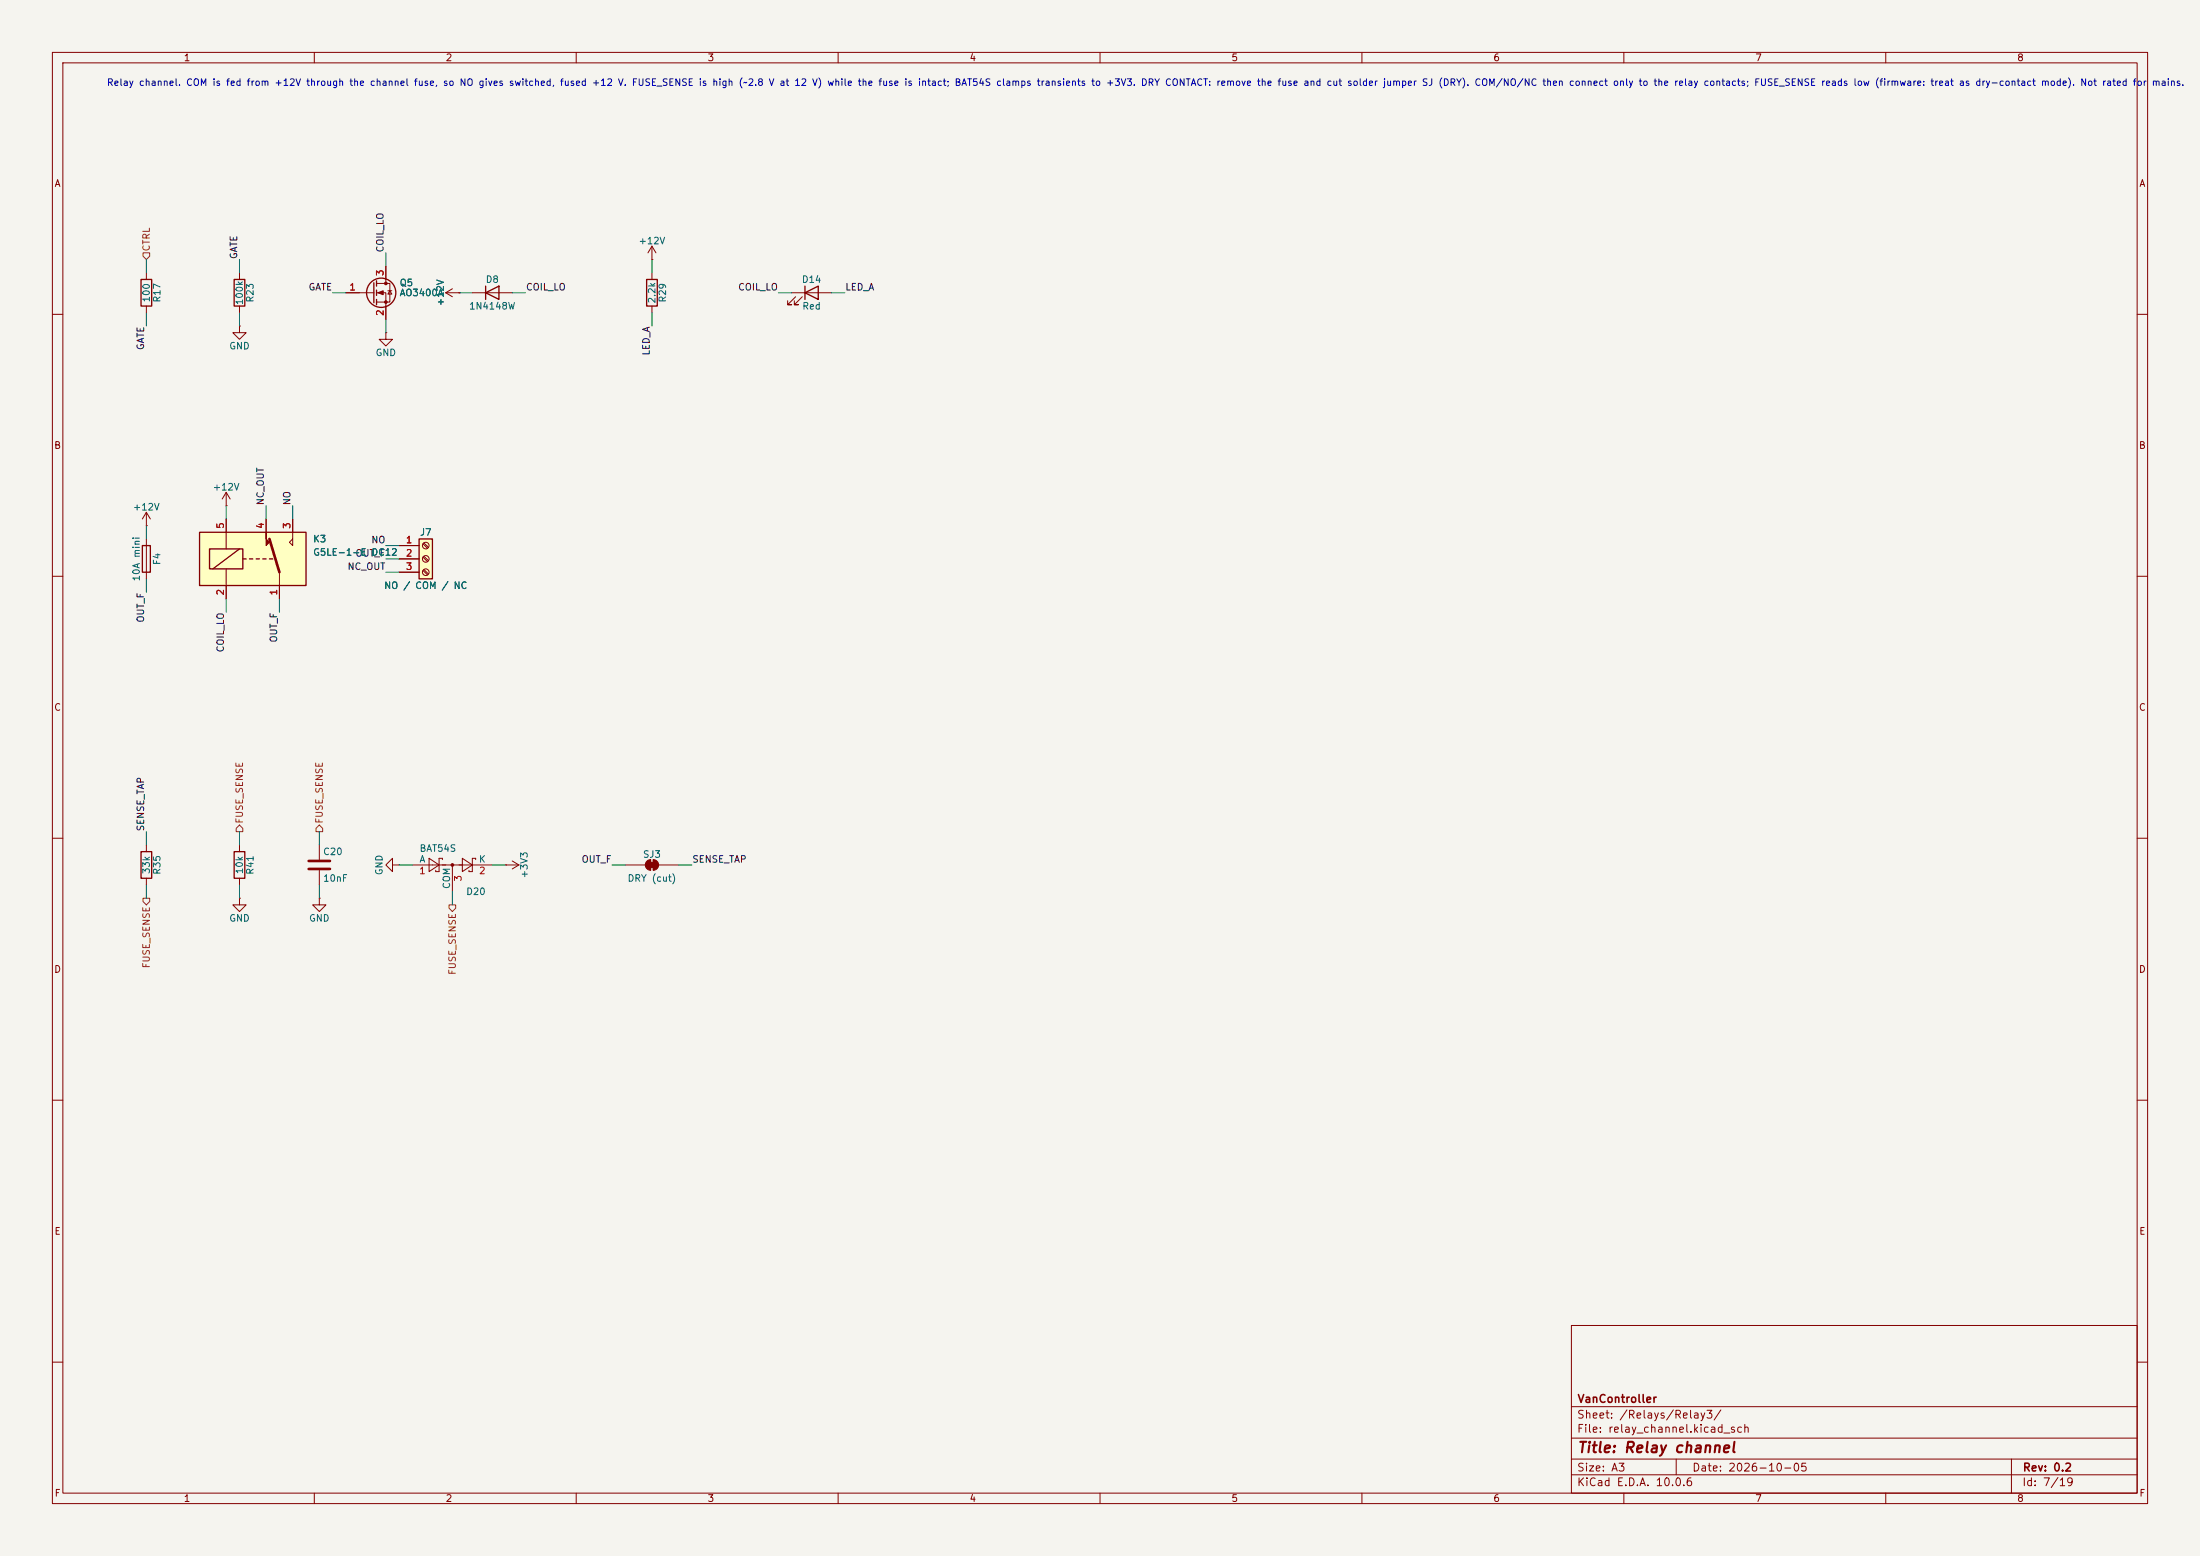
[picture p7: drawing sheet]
<svg xmlns="http://www.w3.org/2000/svg" width="420mm" height="297mm" viewBox="0 0 420 297" stroke-linecap="round" stroke-linejoin="round" font-family="sans-serif">
<path d="M0 0h420v297h-420z" fill="#f5f4ef" stroke="#f5f4ef" stroke-width=".19"/>
<g fill="none" stroke="#840000" stroke-width=".19">
<path d="M10 10h400v277h-400zM12 12h396v273h-396zM60 10v2M110 10v2M160 10v2M210 10v2M260 10v2M310 10v2M360 10v2M27.9 52.1v1.2M27.9 58.4v1.3M45.7 52.1v1.2"/>
<path d="M45.7 58.4v1.3M66 55.9h5.4M71.9 54.1h2.5v3.6h-2.5M71.9 55.9h1.8v5.1M73.7 50.8v3.3M74 55.5h.8M74.4 55.5l.4 .6h-.8zM85.1 55.9l1.3 .7M85.1 55.9h2.5M86.4 55.1l-1.3 .8M87.6 55.9h.1M124.5 49.5h.1"/>
<path d="M124.5 47l-.8 1.3M124.5 47l.7 1.3M124.5 47v2.5M151.1 55.9h7.6M151.9 56.6l-1.5 1.6h.7h-.7v-.8M153.2 56.6l-1.6 1.6h.8h-.8v-.8M10 60h2M45.7 62.2v1.3h1.3l-1.3 1.3-1.3-1.3h1.3M45.7 62.2h.1M408 60h2M27.9 97.8l-.7 1.3M27.9 97.8l.8 1.3"/>
<path d="M27.9 97.8v2.5M10 110h2M27.9 100.3h.1M408 110h2M10 160h2M408 160h2M27.9 161.3v1.3M27.9 167.6v1.3M45.7 171.5v1.2h1.3l-1.3 1.3-1.3-1.3h1.3M45.7 171.5h.1M45.7 161.3v1.3M45.7 167.6v1.3"/>
<path d="M61 171.5v1.2h1.2l-1.2 1.3-1.3-1.3h1.3M61 171.5h.1M61 161.3v2.8M61 166.1v2.8M78.7 165.1h15.3M81.9 163.8l1.9 1.3-1.9 1.3zM84.5 164.1v-.3h-.7v2.6h-.6v-.3M86.4 165.1v5.1M88.3 163.8l1.9 1.3-1.9 1.3zM90.8 164.1v-.3h-.6v2.6h-.7v-.3M96.5 165.1h.1M96.5 165.1h2.6"/>
<path d="M97.8 164.3l1.3 .8M99.1 165.1l-1.3 .8M119.4 165.1h3.8M124.2 164.1v2M124.7 164.1v2M125.7 165.1h3.8M10 210h2M408 210h2M300 253h108v32h-108zM10 260h2M300 278.5h108M300 274.5h108"/>
<path d="M300 268.5h108M320 278.5v3M384 278.5v6.5M408 260h2M60 285v2M110 285v2M160 285v2M210 285v2M260 285v2M300 281.5h108M310 285v2M360 285v2"/>
</g>
<path d="M58.9 164.3h4.1M58.9 165.9h4.1" fill="none" stroke="#840000" stroke-width=".51"/>
<g fill="none" stroke="#840000" stroke-width=".25">
<path d="M26.9 53.3h2.1v5.1h-2.1zM44.7 53.3h2v5.1h-2zM71.4 54v3.8M71.9 53.6v1M71.9 55.4v1M71.9 57.2v1M153.7 55.9l2.5-1.3v2.6zM153.7 54.6v2.6M26.9 162.6h2.1v5h-2.1zM44.7 162.6h2v5h-2z"/>
<circle cx="72.8" cy="55.9" r="2.79"/>
</g>
<g fill="#840000" stroke="#840000" stroke-width=".19">
<path d="M124 164.6h1v1h-1z"/>
<path d="M123.5 164.4l.7-.3v2a1.02 1.02 0 0 1-.9-.6 1.02 1.02 0 0 1 .2-1.1z"/>
<path d="M124.7 164.1a1.02 1.02 0 0 1 1 1 1.02 1.02 0 0 1-1 1z"/>
<path d="M72.1 55.9l1.1-.4v.8z"/>
<circle cx="86.4" cy="165.1" r=".25"/>
<circle cx="73.7" cy="54.1" r=".25"/>
<circle cx="73.7" cy="57.7" r=".25"/>
</g>
<path d="M80 102.9h2.5v7.6h-2.5z" fill="#ffffc2"/>
<path d="M80 102.9h2.5v7.6h-2.5z" fill="none" stroke="#840000" stroke-width=".25"/>
<g fill="none" stroke="#840000" stroke-width=".19">
<path d="M76.2 104.1h3.8M76.2 106.7h3.8M76.2 109.2h3.8M80.7 103.8l.9 .8M80.7 106.3l.9 .9M80.7 108.9l.9 .8M80.9 103.6l.9 .9M80.9 106.2l.9 .8M80.9 108.7l.9 .9"/>
<circle cx="81.3" cy="106.7" r=".63"/>
<circle cx="81.3" cy="104.1" r=".63"/>
<circle cx="81.3" cy="109.2" r=".63"/>
</g>
<path d="M38.1 101.6h20.3v10.2h-20.3z" fill="#ffffc2"/>
<g fill="none" stroke="#840000" stroke-width=".19">
<path d="M66 55.9h2.6M73.7 50.8v2.5M73.7 58.4v2.6M87.6 55.9h.1M90.2 55.9h7.6M124.5 52.1v1.2M124.5 58.4v1.3M73.7 63.5v1.3h1.2l-1.2 1.2-1.3-1.2h1.3M73.7 63.5h.1M43.2 96.5h.1M43.2 94v2.5M43.2 99.1v5.7"/>
<path d="M43.2 94l-.8 1.3M43.2 94l.7 1.3M50.8 99.1v2.5M55.9 99.1v5l-.7-.6 .7-.6M27.9 102.9v7.6M43.2 108.6v5.7M53.3 109.2v5.1M76.2 104.1h3.8M76.2 106.7h3.8M76.2 109.2h3.8M74.9 165.1v-1.3l-1.2 1.3 1.2 1.3v-1.3h1.3M76.2 165.1h.1"/>
</g>
<path d="M92.7 55.9l2.5-1.3v2.6zM92.7 54.6v2.6M123.4 53.3h2.1v5.1h-2.1zM27.2 104.1h1.5v5.1h-1.5zM38.1 101.6h20.3v10.2h-20.3zM40 104.8h6.4v3.8h-6.4zM45.7 104.8l-5.1 3.8M46.4 106.7h.6M47.6 106.7h.7M48.9 106.7h.6M50.2 106.7h.6M51.4 106.7h.7" fill="none" stroke="#840000" stroke-width=".25"/>
<path d="M50.8 101.6v1.3l.6 .6-.6 .6z" fill="#840000" stroke="#840000" stroke-width=".19"/>
<path d="M51.4 102.9l1.9 6.3" fill="none" stroke="#840000" stroke-width=".51"/>
<path d="M27.3 48.3h1.3v.6l-.7 .6-.6-.6zM45.7 157.5l.7 .6v.7h-1.3v-.7zM61 157.5l.6 .6v.7h-1.3v-.7zM27.3 171.5h1.3v.6l-.7 .6-.6-.6zM85.7 172.7h1.3v.7l-.6 .6-.7-.6z" fill="none" stroke="#725600" stroke-width=".19"/>
<g fill="none" stroke="#009600" stroke-width=".19">
<path d="M27.9 49.5v2.6M27.9 59.7v2.5M45.7 49.5v2.6M45.7 59.7v2.5M63.5 55.9h2.5M73.7 48.3v2.5M87.6 55.9h2.6M97.8 55.9h2.5M124.5 49.5v2.6M124.5 59.7v2.5M148.6 55.9h2.5M158.7 55.9h2.6"/>
<path d="M73.7 61v2.5M43.2 96.5v2.6M50.8 96.5v2.6M55.9 96.5v2.6M27.9 100.3v2.6M27.9 110.5v2.5M43.2 114.3v2.5M53.3 114.3v2.5M73.7 109.2h2.5M73.7 104.1h2.5M73.7 106.7h2.5M27.9 158.8v2.5"/>
<path d="M45.7 158.8v2.5M61 158.8v2.5M27.9 168.9v2.6M45.7 168.9v2.6M61 168.9v2.6M76.2 165.1h2.5M86.4 170.2v2.5M94 165.1h2.5M116.8 165.1h2.6M129.5 165.1h2.6"/>
</g>
<text font-size="2" fill="#840000" x="301" y="277.8">Title: Relay channel</text>
<g font-size="1.5" fill="#840000">
<text x="301" y="268.1">VanController</text>
<text x="300.9" y="273.8">File: relay_channel.kicad_sch</text>
<text x="300.9" y="271.1">Sheet: /Relays/Relay3/</text>
<text x="300.9" y="281.2">Size: A3</text>
<text x="322.9" y="281.2">Date: 2026-10-05</text>
<text x="386" y="281.2">Rev: 0.2</text>
<text x="300.9" y="284">KiCad E.D.A. 10.0.6</text>
<text x="385.9" y="284">Id: 7/19</text>
</g>
<g font-size="1.3" fill="#840000">
<text x="35" y="12">1</text>
<text x="85" y="12">2</text>
<text x="135" y="12">3</text>
<text x="185" y="12">4</text>
<text x="235" y="12">5</text>
<text x="285" y="12">6</text>
<text x="335" y="12">7</text>
<text x="385" y="12">8</text>
<text x="10.3" y="36">A</text>
<text x="408.3" y="36">A</text>
<text x="10.2" y="86">B</text>
<text x="408.2" y="86">B</text>
<text x="10.2" y="136">C</text>
<text x="408.2" y="136">C</text>
<text x="10.2" y="186">D</text>
<text x="408.2" y="186">D</text>
<text x="10.3" y="236">E</text>
<text x="408.3" y="236">E</text>
<text x="10.3" y="286">F</text>
<text x="35" y="287">1</text>
<text x="85" y="287">2</text>
<text x="135" y="287">3</text>
<text x="185" y="287">4</text>
<text x="235" y="287">5</text>
<text x="285" y="287">6</text>
<text x="335" y="287">7</text>
<text x="385" y="287">8</text>
<text x="408.3" y="286">F</text>
</g>
<g font-size="1.3" fill="#0000c2">
<text x="20.3" y="16.7">Relay channel. COM is fed from +12V through the channel fuse, so NO gives switched, fused +12 V. FUSE_SENSE is high (~2.8 V at 12 V) while the fuse is intact; BAT54S clamps transients to +3V3. DRY CONTACT: remove the fuse and cut solder jumper SJ (DRY). COM/NO/NC then connect only to the relay contacts; FUSE_SENSE reads low (firmware: treat as dry-contact mode). Not rated for</text>
<text x="410.7" y="16.7">mains.</text>
</g>
<g font-size="1.3" fill="#006464">
<text x="121.8" y="46.9">+12V</text>
<text x="28.9" y="57.8" transform="rotate(-90 28.9 57.8)">100</text>
<text x="30.9" y="57.9" transform="rotate(-90 30.9 57.9)">R17</text>
<text x="46.7" y="58.3" transform="rotate(-90 46.7 58.3)">100k</text>
<text x="48.7" y="57.9" transform="rotate(-90 48.7 57.9)">R23</text>
<text x="76.2" y="54.9">Q5</text>
<text x="76.2" y="56.8">AO3400A</text>
<text x="85" y="58.5" transform="rotate(-90 85 58.5)">+12V</text>
<text x="89.4" y="59.4">1N4148W</text>
<text x="92.6" y="54.3">D8</text>
<text x="125.4" y="58" transform="rotate(-90 125.4 58)">2.2k</text>
<text x="127.5" y="57.9" transform="rotate(-90 127.5 57.9)">R29</text>
<text x="153" y="54.3">D14</text>
<text x="153.1" y="59.4">Red</text>
<text x="43.7" y="67">GND</text>
<text x="71.6" y="68.3">GND</text>
<text x="40.5" y="93.9">+12V</text>
<text x="25.3" y="97.7">+12V</text>
<text x="30.9" y="108" transform="rotate(-90 30.9 108)">F4</text>
<text x="59.7" y="103.8">K3</text>
<text x="59.7" y="106.4">G5LE-1-E DC12</text>
<text x="80.1" y="102.6">J7</text>
<text x="27" y="111.1" transform="rotate(-90 27 111.1)">10A mini</text>
<text x="73.2" y="112.7">NO / COM / NC</text>
<text x="28.9" y="167" transform="rotate(-90 28.9 167)">33k</text>
<text x="30.9" y="167.1" transform="rotate(-90 30.9 167.1)">R35</text>
<text x="46.7" y="167" transform="rotate(-90 46.7 167)">10k</text>
<text x="48.7" y="167.1" transform="rotate(-90 48.7 167.1)">R41</text>
<text x="61.6" y="163.5">C20</text>
<text x="73.4" y="167.2" transform="rotate(-90 73.4 167.2)">GND</text>
<text x="80" y="165">A</text>
<text x="80" y="162.9">BAT54S</text>
<text x="91.3" y="165">K</text>
<text x="101" y="167.8" transform="rotate(-90 101 167.8)">+3V3</text>
<text x="122.6" y="164">SJ3</text>
<text x="61.6" y="168.6">10nF</text>
<text x="86.2" y="169.8" transform="rotate(-90 86.2 169.8)">COM</text>
<text x="88.9" y="171.1">D20</text>
<text x="119.7" y="168.6">DRY (cut)</text>
<text x="43.7" y="176.2">GND</text>
<text x="58.9" y="176.2">GND</text>
</g>
<g font-size="1.3" fill="#725600">
<text x="28.9" y="48.1" transform="rotate(-90 28.9 48.1)">CTRL</text>
<text x="46.7" y="157.3" transform="rotate(-90 46.7 157.3)">FUSE_SENSE</text>
<text x="61.9" y="157.3" transform="rotate(-90 61.9 157.3)">FUSE_SENSE</text>
<text x="28.9" y="184.9" transform="rotate(-90 28.9 184.9)">FUSE_SENSE</text>
<text x="87.3" y="186.2" transform="rotate(-90 87.3 186.2)">FUSE_SENSE</text>
</g>
<g font-size="1.3" fill="#0f0f0f">
<text x="45.6" y="49.6" transform="rotate(-90 45.6 49.6)">GATE</text>
<text x="73.5" y="48.3" transform="rotate(-90 73.5 48.3)">COIL_LO</text>
<text x="58.8" y="55.8">GATE</text>
<text x="100.3" y="55.8">COIL_LO</text>
<text x="140.8" y="55.8">COIL_LO</text>
<text x="161.3" y="55.8">LED_A</text>
<text x="27.8" y="66.9" transform="rotate(-90 27.8 66.9)">GATE</text>
<text x="124.3" y="68" transform="rotate(-90 124.3 68)">LED_A</text>
<text x="50.7" y="96.5" transform="rotate(-90 50.7 96.5)">NC_OUT</text>
<text x="55.8" y="96.5" transform="rotate(-90 55.8 96.5)">NO</text>
<text x="67.7" y="106.6">OUT_F</text>
<text x="70.8" y="104">NO</text>
<text x="66.2" y="109.1">NC_OUT</text>
<text x="27.8" y="118.9" transform="rotate(-90 27.8 118.9)">OUT_F</text>
<text x="43.1" y="124.6" transform="rotate(-90 43.1 124.6)">COIL_LO</text>
<text x="53.2" y="122.8" transform="rotate(-90 53.2 122.8)">OUT_F</text>
<text x="27.8" y="158.8" transform="rotate(-90 27.8 158.8)">SENSE_TAP</text>
<text x="110.9" y="165">OUT_F</text>
<text x="132.1" y="165">SENSE_TAP</text>
</g>
<g font-size="1.3" fill="#a90000">
<text x="73.5" y="52.8" transform="rotate(-90 73.5 52.8)">3</text>
<text x="66.6" y="55.7">1</text>
<text x="73.5" y="60.4" transform="rotate(-90 73.5 60.4)">2</text>
<text x="43" y="101.1" transform="rotate(-90 43 101.1)">5</text>
<text x="50.7" y="101.1" transform="rotate(-90 50.7 101.1)">4</text>
<text x="55.7" y="101.1" transform="rotate(-90 55.7 101.1)">3</text>
<text x="77.4" y="104">1</text>
<text x="77.4" y="106.5">2</text>
<text x="43" y="113.8" transform="rotate(-90 43 113.8)">2</text>
<text x="53.2" y="113.8" transform="rotate(-90 53.2 113.8)">1</text>
<text x="77.4" y="109.1">3</text>
<text x="79.9" y="167.2">1</text>
<text x="91.3" y="167.2">2</text>
<text x="88.4" y="168.4" transform="rotate(-90 88.4 168.4)">3</text>
</g>
</svg>
